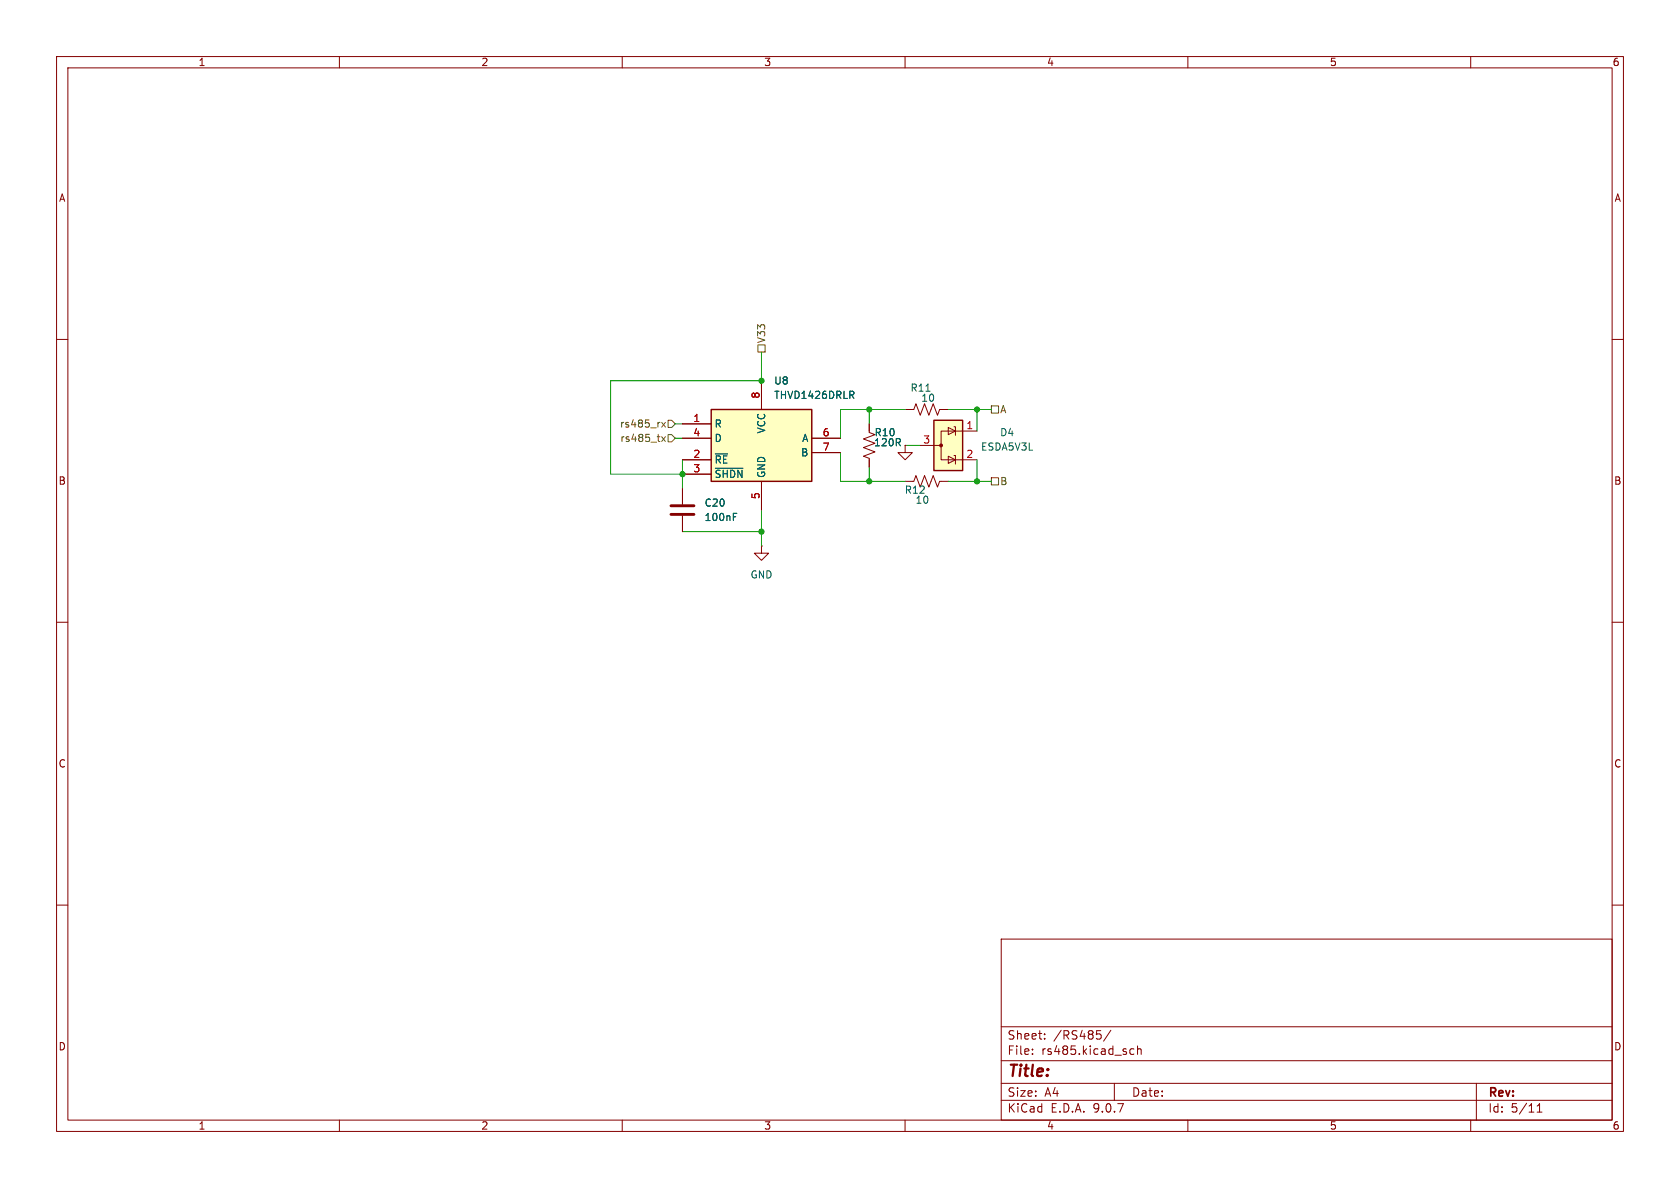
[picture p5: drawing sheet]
<svg xmlns="http://www.w3.org/2000/svg" width="297mm" height="210mm" viewBox="0 0 297 210" stroke-linecap="round" stroke-linejoin="round" font-family="sans-serif">
<g fill="none" stroke="#840000" stroke-width=".18">
<path d="M10 10h277v190h-277zM12 12h273v186h-273zM60 10v2M110 10v2M160 10v2M210 10v2M260 10v2M10 60h2M153.7 74.9v1.6l1 .3-2 .8 2 .8-2 .7 2 .8-2 .7 1 .4v1.6M285 60h2M120.6 86.4v2.8M120.6 91.2v2.8"/>
<path d="M134.6 96.5v1.3h1.3l-1.3 1.3-1.3-1.3h1.3M134.6 96.5h.1M160 85.1h1.5l.4-1 .8 2 .7-2 .8 2 .8-2 .7 2 .4-1h1.5M10 110h2M285 110h2M10 160h2M177 166h108v32h-108zM285 160h2M60 198v2M110 198v2M160 198v2M177 194.5h108"/>
<path d="M177 191.5h108M177 187.5h108M177 181.5h108M182.5 186.3v.1M182.5 185.5v.1M184.7 183.6v.1M184.7 182.8v.1M193.9 182.2h.7M194.5 182.8l.2 .3-.2 .5M196.4 182.1l-1.3 2M197 191.5v3M199.7 186.1l.3 .3 .5-.1"/>
<path d="M200.5 185.5l-.5-.1-.3 .3M201.1 185.5l.2-.1 .4 .1v.9M201.1 184.9v1.5M210 198v2M260 198v2M261 191.5v6.5M271.7 196.6h.9M271.7 195.5l.5-.4v1.5"/>
</g>
<path d="M118.6 89.4h4.1M118.6 90.9h4.1" fill="none" stroke="#840000" stroke-width=".51"/>
<path d="M129.7 91.4h.4M129.7 90.7h.6" fill="none" stroke="#006464" stroke-width=".18"/>
<path d="M125.7 72.4h17.8v12.7h-17.8z" fill="#ffffc2"/>
<path d="M125.7 72.4h17.8v12.7h-17.8z" fill="none" stroke="#840000" stroke-width=".25"/>
<path d="M120.6 74.9h5.1M120.6 77.5h5.1M134.6 67.3v5.1M143.5 77.5h5.1M160 72.4h1.5l.4-1 .8 2 .7-2 .8 2 .8-2 .7 2 .4-1h1.5M120.6 81.3h5.1M120.6 83.8h5.1M134.6 85.1v5.1M143.5 80h5.1" fill="none" stroke="#840000" stroke-width=".18"/>
<path d="M150.5 69.8l.5 .6M150.8 69.2l.2 .2-.2 .4M163.7 69.2h.7M126.5 80.2h2.1M126.5 82.8h4.9" fill="none" stroke="#006464" stroke-width=".18"/>
<path d="M165.1 74.3h5.1v8.9h-5.1z" fill="#ffffc2"/>
<path d="M165.1 74.3h5.1v8.9h-5.1z" fill="none" stroke="#840000" stroke-width=".25"/>
<g fill="none" stroke="#840000" stroke-width=".18">
<path d="M120.6 74.9h5.1M120.6 77.5h5.1M134.6 67.3v5.1M143.5 77.5h5.1M153.7 74.9v1.3M160 78.7v1.3h1.3l-1.3 1.3-1.3-1.3h1.3M160 78.7h.1M162.6 78.7h3.8M167.6 75.6l1.3 .6-1.3 .6zM168.7 75.4h.2v1.6M168.9 76.2h-2.5v5.1h2.5M168.9 76.2h3.8"/>
<path d="M120.6 81.3h5.1M120.6 86.4v2.8M120.6 91.2v2.8M120.6 83.8h5.1M134.6 85.1v5.1M143.5 80h5.1M153.7 81.3v1.3M167.6 80.6l1.3 .7-1.3 .6zM168.7 80.5h.2v1.5M168.9 81.3h3.8"/>
</g>
<circle cx="166.4" cy="78.7" r=".25" fill="#840000" stroke="#840000" stroke-width=".18"/>
<path d="M117 74.7l.6 .8M117 77.2l.6 .8M117.6 74.7l-.6 .8M117.6 77.2l-.6 .8M118.1 74.3h.6l.7 .6-.7 .7h-.6zM118.1 76.8h.6l.7 .7-.7 .6h-.6zM134 61h1.3v1.2h-1.3zM175.3 71.8h1.2v1.2h-1.2zM175.3 84.5h1.2v1.2h-1.2z" fill="none" stroke="#725600" stroke-width=".18"/>
<g fill="none" stroke="#009600" stroke-width=".18">
<path d="M119.4 74.9h1.2M119.4 77.5h1.2M134.6 62.2v6.4M134.6 67.3h-26.7v16.5h12.7M153.7 72.4v2.5M160 72.4h-11.4v5.1M160 78.7h2.6M167.6 72.4h7.7M172.7 72.4v3.8M120.6 94h14M120.6 81.3v5.1M134.6 90.2v6.3"/>
<path d="M148.6 80v5.1h11.4M153.7 82.6v2.5M167.6 85.1h7.7M172.7 81.3v3.8"/>
</g>
<path d="M150.5 69.8l.5 .6M150.8 69.2l.2 .2-.2 .4M126.5 80.2h2.1M126.5 82.8h4.9M129.7 91.4h.4M129.7 90.7h.6" fill="none" stroke="#006464" stroke-width=".18"/>
<g fill="#009600" stroke="#009600" stroke-width=".18">
<circle cx="172.7" cy="72.4" r=".46"/>
<circle cx="153.7" cy="85.1" r=".46"/>
<circle cx="153.7" cy="72.4" r=".46"/>
<circle cx="172.7" cy="85.1" r=".46"/>
<circle cx="134.6" cy="67.3" r=".46"/>
<circle cx="134.6" cy="94" r=".46"/>
<circle cx="120.6" cy="83.8" r=".46"/>
</g>
<text font-size="2.8" fill="#840000" x="178" y="190.9">Title:</text>
<g font-size="2.1" fill="#840000">
<text x="178" y="184">Sheet:</text>
<text x="186.2" y="184">/RS485/</text>
<text x="178" y="186.7">File:</text>
<text x="184.1" y="186.7">rs485.kicad_sch</text>
<text x="178" y="196.9">KiCad</text>
<text x="178" y="194.1">Size:</text>
<text x="184.7" y="194.1">A4</text>
<text x="185.7" y="196.9">E.D.A.</text>
<text x="193.3" y="196.9">9.0.7</text>
<text x="200" y="194.1">Date:</text>
<text x="263" y="194.3">Rev:</text>
<text x="263" y="196.9">Id:</text>
<text x="267.1" y="196.9">5/11</text>
</g>
<g font-size="1.8" fill="#840000">
<text x="35" y="11.9">1</text>
<text x="85" y="11.9">2</text>
<text x="135" y="11.9">3</text>
<text x="185" y="11.9">4</text>
<text x="235" y="11.9">5</text>
<text x="285" y="11.9">6</text>
<text x="10.3" y="35.9">A</text>
<text x="285.3" y="35.9">A</text>
<text x="10.3" y="85.9">B</text>
<text x="285.3" y="85.9">B</text>
<text x="10.3" y="135.9">C</text>
<text x="285.3" y="135.9">C</text>
<text x="10.3" y="185.9">D</text>
<text x="285.3" y="185.9">D</text>
<text x="35" y="199.9">1</text>
<text x="85" y="199.9">2</text>
<text x="135" y="199.9">3</text>
<text x="185" y="199.9">4</text>
<text x="235" y="199.9">5</text>
<text x="285" y="199.9">6</text>
</g>
<g font-size="1.8" fill="#725600">
<text x="135.5" y="60.8" transform="rotate(-90 135.5 60.8)">V33</text>
<text x="109.5" y="75.8">rs485_rx</text>
<text x="176.7" y="73.3">A</text>
<text x="109.6" y="78.3">rs485_tx</text>
<text x="176.7" y="86">B</text>
</g>
<g font-size="1.8" fill="#a90000">
<text x="134.4" y="70.6" transform="rotate(-90 134.4 70.6)">8</text>
<text x="122.5" y="74.7">1</text>
<text x="122.5" y="77.2">4</text>
<text x="145.3" y="77.2">6</text>
<text x="170.7" y="75.9">1</text>
<text x="122.5" y="81">2</text>
<text x="122.5" y="83.6">3</text>
<text x="145.3" y="79.8">7</text>
<text x="163.1" y="78.5">3</text>
<text x="170.7" y="81">2</text>
<text x="134.4" y="88.3" transform="rotate(-90 134.4 88.3)">5</text>
</g>
<g font-size="1.8" fill="#006464">
<text x="136.8" y="68.2">U8</text>
<text x="136.8" y="70.7">THVD1426DRLR</text>
<text x="160.9" y="69.4">R11</text>
<text x="162.8" y="71.2">10</text>
<text x="126.2" y="75.8">R</text>
<text x="135.5" y="76.7" transform="rotate(-90 135.5 76.7)">VCC</text>
<text x="154.5" y="77.3">R10</text>
<text x="176.7" y="77.3">D4</text>
<text x="126.2" y="78.3">D</text>
<text x="126.2" y="82.1">~{RE}</text>
<text x="141.5" y="80.9">B</text>
<text x="141.7" y="78.3">A</text>
<text x="154.4" y="79.1">120R</text>
<text x="173.3" y="79.9">ESDA5V3L</text>
<text x="124.5" y="89.8">C20</text>
<text x="126.2" y="84.7">~{SHDN}</text>
<text x="135.5" y="84.6" transform="rotate(-90 135.5 84.6)">GND</text>
<text x="159.9" y="87.5">R12</text>
<text x="161.8" y="89.3">10</text>
<text x="124.5" y="92.3">100nF</text>
<text x="132.6" y="102.5">GND</text>
</g>
</svg>
